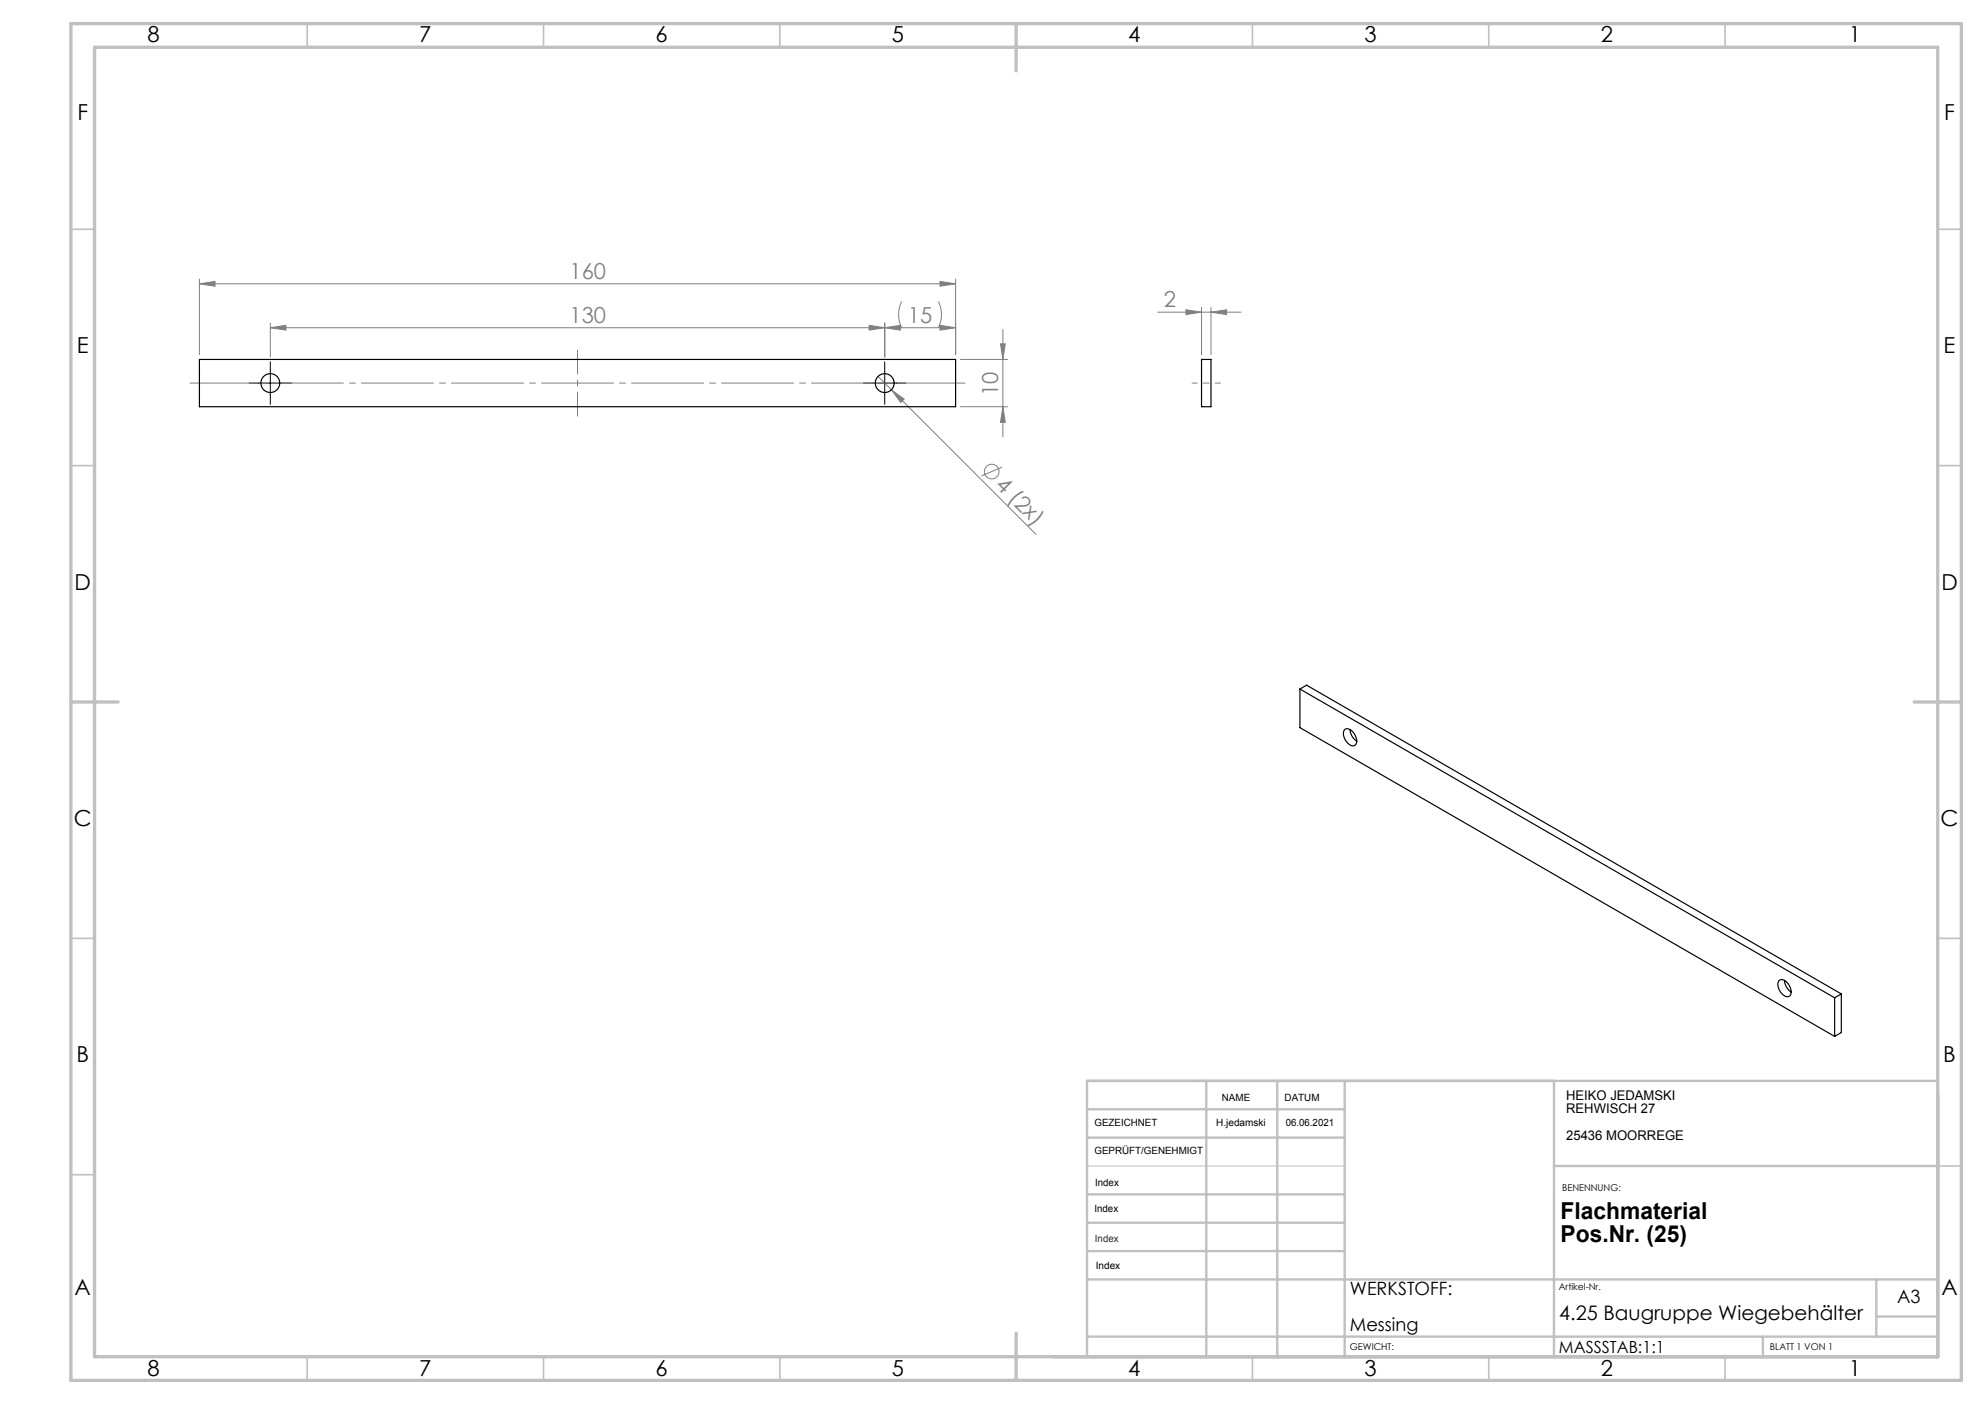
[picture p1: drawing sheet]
<svg xmlns="http://www.w3.org/2000/svg" width="420mm" height="297mm" viewBox="0 0 420 297" stroke-linecap="round" stroke-linejoin="round" font-family="sans-serif">
<g fill="none" stroke="#808080" stroke-width=".21">
<path d="M42.2 59v16M198.9 59.5l3.3 .5-3.3 .5zM202.2 59v16M42.2 60l3.3-.5v1zM42.2 60h160M57.2 69.3l3.3-.5v1zM57.2 69.3h145M57.2 68.3v7.2M183.9 68.8l3.3 .5-3.3 .5zM185.8 79.6l2.8 2.9M187.2 69.3l3.3-.5v1zM187.2 68.3v7.2"/>
<path d="M190.8 63.8a6.2 6.2 0 0 0 0 5.5M198.5 63.8a6.2 6.2 0 0 1 0 5.5M198.9 68.8l3.3 .5-3.3 .5zM203.2 76h10M211.7 72.7h1l-.5 3.3zM212.2 69.7v22.7M245 66h17.6M250.9 65.5l3.3 .5-3.3 .5zM254.2 65v10M256.2 66l3.3-.5v1zM256.2 65v10M188.6 82.5l2.7 1.9-.7 .7z"/>
<path d="M188.6 82.5l30.6 30.5M203.2 86h10M212 98.8l-4.4 1.9M212.2 86l.5 3.3h-1z"/>
<circle cx="209.8" cy="99.8" r="1.56"/>
</g>
<path d="M57.2 78.5v-2M187.2 78.5v-2M54.7 81h-2M57.2 83.5v2M59.7 81h2M184.7 81h-2M187.2 83.5v2M189.7 81h2" fill="none" stroke="#000" stroke-width=".21" stroke-dasharray="15.2 1.3 1.3 1.3"/>
<path d="M57.2 78.5v5M187.2 78.5v5M54.7 81h5M184.7 81h5" fill="none" stroke="#000" stroke-width=".21"/>
<path d="M252.2 81h6" fill="none" stroke="#808080" stroke-width=".21" stroke-dasharray="15.2 1.3 1.3 1.3" stroke-dashoffset="14.1"/>
<path d="M204.2 81h-164" fill="none" stroke="#808080" stroke-width=".21" stroke-dasharray="15.2 1.3 1.3 1.3" stroke-dashoffset="1.8"/>
<path d="M122.2 74v14" fill="none" stroke="#808080" stroke-width=".21" stroke-dasharray="15.2 1.3 1.3 1.3" stroke-dashoffset="10.1"/>
<path d="M230 246.7h54.5" fill="none" stroke="#c0c0c0" stroke-width=".21"/>
<g fill="none" stroke="#c0c0c0" stroke-width=".35">
<path d="M65 5v5M115 5v5M165 5v5M265 5v5M315 5v5M365 5v5M15 48.5h5M410 48.5h5M15 98.5h5M410 98.5h5M15 198.5h5M410 198.5h5"/>
<path d="M15 248.5h5M410 246.7h5M65 287v5M115 287v5M165 287v5M265 287v5M315 287v5M365 287v5"/>
</g>
<g fill="none" stroke="#c0c0c0" stroke-width=".5">
<path d="M230 234.7h54.5M255.2 228.7v58.3M270.2 228.7v58.3M284.5 228.7v58.3M328.8 228.7v58.3M410 228.6l-180 .1v58.3M230 252.7h54.5M230 240.7h54.5M230 258.7h54.5M328.8 246.7h81.2M230 264.7h54.5M230 270.7h180"/>
<path d="M397 270.7v12.1M397 278.5h13M230 282.8h180M373 282.8v4.2"/>
</g>
<path d="M15 5h400v287h-400zM20 10h390v277h-390zM215 5v10M15 148.5h10M405 148.5h10M215 282v10" fill="none" stroke="#c0c0c0" stroke-width=".7"/>
<g fill="#808080">
<path d="M188.6 82.5l2.7 1.9-.7 .7z"/>
<path d="M198.9 59.5l3.3 .5-3.3 .5zM42.2 60l3.3-.5v1zM256.2 66l3.3-.5v1zM250.9 65.5l3.3 .5-3.3 .5z"/>
<path d="M187.2 69.3l3.3-.5v1zM198.9 68.8l3.3 .5-3.3 .5zM57.2 69.3l3.3-.5v1zM183.9 68.8l3.3 .5-3.3 .5z"/>
<path d="M211.7 72.7h1l-.5 3.3zM212.2 86l.5 3.3h-1z"/>
</g>
<g fill="none" stroke="#000" stroke-width=".25">
<path d="M42.2 76h160v10h-160zM254.2 76h2v10h-2zM275 145.8l113.2 65.3M275 145.8v8.1l113.2 65.3M275 145.8l1.5-.9 113.1 65.4M284.6 154.3a1.98 1.98 0 0 1 2.3 1.6 1.16 1.16 0 0 1-.7 1.9 2.71 2.71 0 0 1-1.8-3.3zM285.7 154.3a3.1 3.1 0 0 0 1.4 2.5M376.5 207.3a1.98 1.98 0 0 1 2.3 1.7 1.16 1.16 0 0 1-.7 1.8 2.71 2.71 0 0 1-1.8-3.3zM377.6 207.4a3.1 3.1 0 0 0 1.4 2.4M388.2 211.1v8.1M389.6 210.3l-1.4 .8M389.6 210.3v8.1l-1.4 .8"/>
<circle cx="57.2" cy="81" r="2"/>
<circle cx="187.2" cy="81" r="2"/>
</g>
<g font-size="4.9">
<text x="330.2" y="257.9">Flachmaterial</text>
<text x="330.2" y="262.8">Pos.Nr. (25)</text>
</g>
<g font-size="4.7">
<text x="31.2" y="9">8</text>
<text x="88.7" y="9">7</text>
<text x="138.7" y="9">6</text>
<text x="188.7" y="9">5</text>
<text x="238.7" y="9">4</text>
<text x="288.7" y="9">3</text>
<text x="338.7" y="9">2</text>
<text x="391.2" y="9">1</text>
<text x="16.4" y="25.5">F</text>
<text x="411.4" y="25.5">F</text>
<text x="16.3" y="74.7">E</text>
<text x="411.3" y="74.7">E</text>
<text x="15.8" y="124.8">D</text>
<text x="410.8" y="124.8">D</text>
<text x="15.6" y="174.8">C</text>
<text x="410.6" y="174.8">C</text>
<text x="16.2" y="224.7">B</text>
<text x="411.2" y="224.7">B</text>
<text x="15.8" y="274">A</text>
<text x="410.8" y="274">A</text>
<text x="31.2" y="291">8</text>
<text x="88.7" y="291">7</text>
<text x="138.7" y="291">6</text>
<text x="188.7" y="291">5</text>
<text x="238.7" y="291">4</text>
<text x="288.7" y="291">3</text>
<text x="338.7" y="291">2</text>
<text x="391.2" y="291">1</text>
</g>
<g font-size="4.7" fill="#808080">
<text x="120.5" y="59">160</text>
<text x="246.3" y="65">2</text>
<text x="120.5" y="68.3">130</text>
<text x="192.1" y="68.3">15</text>
<text x="211.2" y="83.8" transform="rotate(-90 211.2 83.8)">10</text>
<text x="210.4" y="102.8" transform="rotate(45 210.4 102.8)">4 (2x)</text>
</g>
<text font-size="4.2" x="329.9" y="279.2">4.25 Baugruppe Wiegebehälter</text>
<g font-size="3.9">
<text x="285.6" y="273.9">WERKSTOFF:</text>
<text x="401.4" y="275.6">A3</text>
<text x="285.6" y="281.6">Messing</text>
</g>
<text font-size="3.5" x="329.9" y="286.3">MASSSTAB:1:1</text>
<g font-size="2.8">
<text x="331.4" y="232.7">HEIKO JEDAMSKI</text>
<text x="331.4" y="235.5">REHWISCH 27</text>
<text x="331.4" y="241.1">25436 MOORREGE</text>
</g>
<g font-size="2.1">
<text x="258.5" y="232.8">NAME</text>
<text x="271.8" y="232.9">DATUM</text>
<text x="231.6" y="238.2">GEZEICHNET</text>
<text x="257.3" y="238.2">H.jedamski</text>
<text x="272" y="238.2">06.06.2021</text>
<text x="231.6" y="244.2">GEPRÜFT/GENEHMIGT</text>
<text x="231.7" y="250.8">Index</text>
<text x="231.6" y="256.4">Index</text>
<text x="231.9" y="268.5">Index</text>
</g>
<text font-size="2.1" fill="#400040" x="231.7" y="262.7">Index</text>
<g font-size="2">
<text x="330.5" y="251.9">BENENNUNG:</text>
<text x="329.8" y="272.9">Artikel-Nr.</text>
<text x="285.6" y="285.5">GEWICHT:</text>
<text x="374.5" y="285.6">BLATT 1 VON 1</text>
</g>
</svg>
